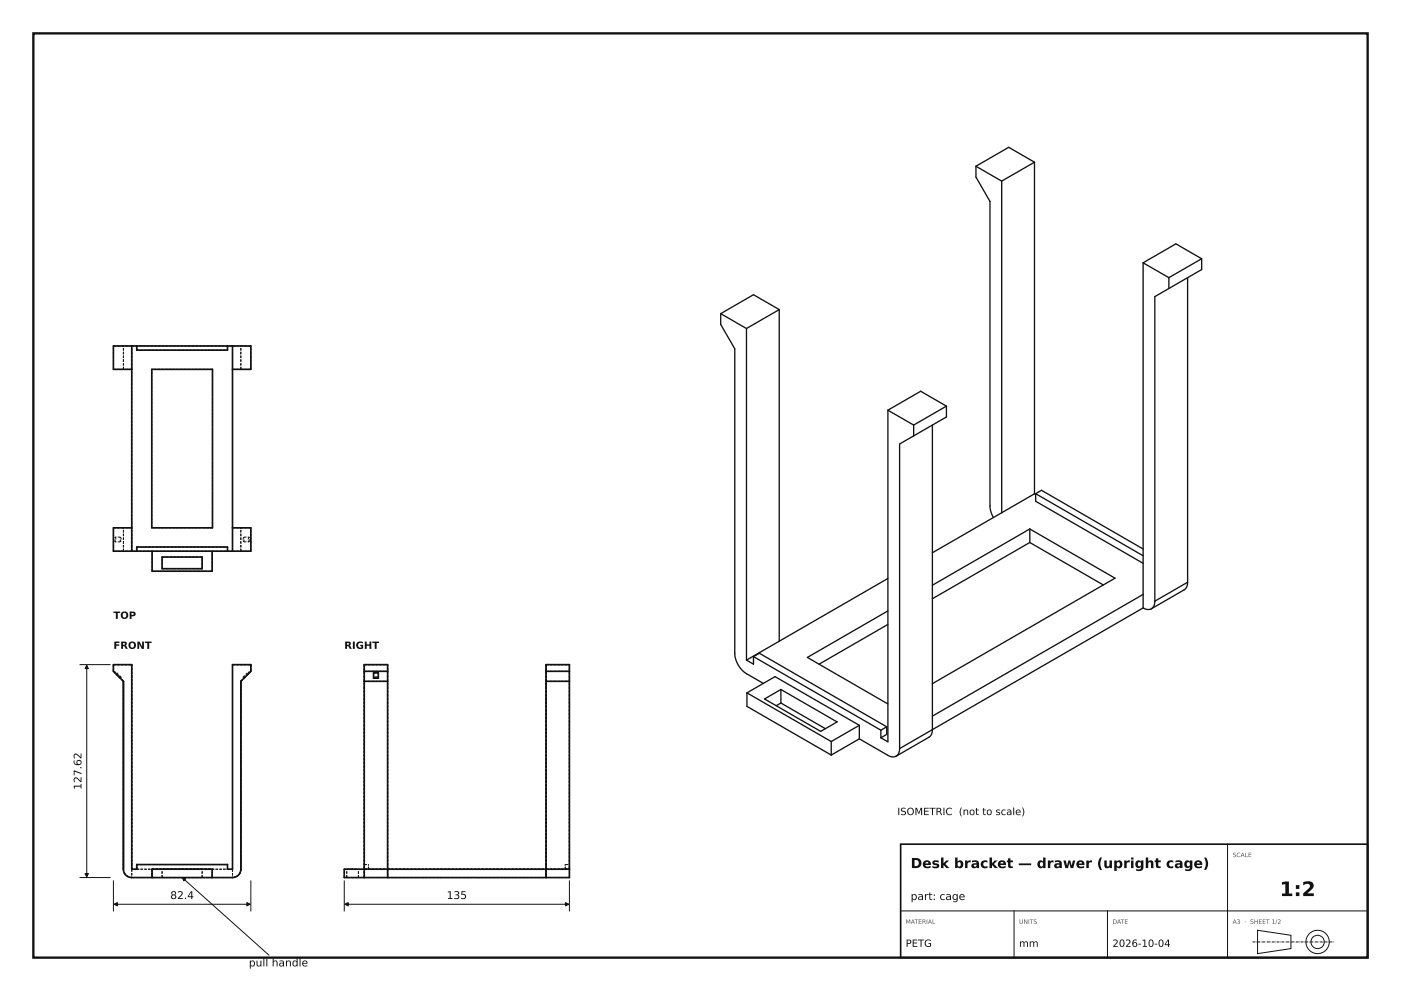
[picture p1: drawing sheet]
<svg xmlns="http://www.w3.org/2000/svg" width="420mm" height="297mm" viewBox="0 0 420 297" stroke-linecap="round" stroke-linejoin="round" font-family="sans-serif">
<path d="M10 10h400v277h-400z" fill="none" stroke="#111" stroke-width=".7" stroke-linecap="butt"/>
<path d="M270 253h140v34h-140z" fill="none" stroke="#111" stroke-width=".49"/>
<g fill="none" stroke="#111" stroke-width=".3">
<path d="M24 199.2h9M26 199.4v63.4M368 253v34M24 263h9M34 264v9M34.2 271h40.8M54.8 263.1l25.8 23.2M75.2 264v9M103.2 264v9M103.4 271h67.1M170.7 264v9M270 273h140"/>
<path d="M304 273v14M332 273v14M377 278.8l10 1.5v4l-10 1.5z"/>
<circle cx="395" cy="282.3" r="2"/>
<circle cx="395" cy="282.3" r="3.5"/>
</g>
<g fill="none" stroke="#111" stroke-width=".5">
<path d="M39.5 110.7h-5.5v-7h41.2v7h-5.5M39.5 103.7v61.5M41 103.7v1.2h27.2v-1.2M45.5 110.7h18.2v47.5h-18.2zM69.7 103.7v61.5M39.5 158.2h-5.5v7h41.2v-7h-5.5M41 165.2v-1.3h27.2v1.3M45.6 165.2v6h18v-6M48.6 166.9h12v3.5h-12zM34 199.2h5.5v61.3h1.5v-1.4h27.2v1.4h1.5v-61.3h5.5v2l-3 3v56.3l-.3 1.3-1 .9-1.2 .3h-30.3l-1.2-.3-.9-.9-.3-1.3v-56.3l-3-3zM109.2 204.2h7M109.2 201.2h7"/>
<path d="M112 203.2l.6-.2 .8 .2M112 203.2h1.4M112 203.2v-1.5h1.4v1.5M163.7 204.2h7M163.7 201.2h7M45.6 263v-2.5h18v2.5M103.2 260.5h67.5v2.5h-67.5zM109.2 263v-63.8h7v63.8M170.7 260.5v-61.3h-7v63.8"/>
</g>
<g fill="none" stroke="#111" stroke-width=".3" stroke-dasharray=".7 .4" stroke-linecap="butt">
<path d="M34 110.7v-7M37 103.7h-3M37 110.7v-7M37 110.7h-3M39.5 103.7h30.2M39.5 110.7v-7M39.5 103.7h-2.5M39.5 110.7h-2.5M41 104.9h27.2M41 104.9v-1.2M63.7 110.7h-18.2M68.2 104.9v-1.2"/>
<path d="M69.7 110.7v-7M69.7 110.7h2.5M69.7 103.7h2.5M72.2 110.7v-7M75.2 103.7h-3M75.2 110.7h-3M75.2 110.7v-7M37 158.2h-3M39.5 158.2h-2.5M39.5 158.2v-47.5M45.5 158.2v-47.5M63.7 158.2v-47.5"/>
<path d="M63.7 158.2h-18.2M69.7 158.2v-47.5M69.7 158.2h2.5M75.2 158.2h-3M34 165.2v-7M34.5 162.4v-1.4M34.5 161l.3 .6-.3 .8M36.1 162.4v-1.4M36.1 161h-1.6M36.1 162.4h-1.6M36.1 161l.2 .6-.2 .8M37 165.2v-7"/>
<path d="M37 165.2h-3M39.5 165.2h-2.5M39.5 165.2h6.1M39.5 165.2v-7M41 165.2v-1.3M41 163.9h27.2M45.6 165.2h18M45.6 171.2v-6M45.6 171.2h18M48.6 170.4v-3.5M60.6 166.9h-12M60.6 170.4v-3.5"/>
<path d="M60.6 170.4h-12M63.6 165.2h6.1M63.6 171.2v-6M68.2 165.2v-1.3M69.7 165.2h2.5M69.7 165.2v-7M72.2 165.2v-7M73.1 162.4v-1.4M73.1 162.4h1.6M73.1 161h1.6M73.1 161l-.2 .6 .2 .8M74.7 162.4v-1.4"/>
<path d="M74.7 161l-.3 .6 .3 .8M75.2 165.2h-3M75.2 165.2v-7M34 199.2h5.5M69.7 199.2h5.5M75.2 199.2v2M109.2 199.2h7M163.7 199.2h7M34 201.2v-2M34.5 201.7l.3-.3M34.8 201.4l-.3 .3M36.1 203.2l-1.6-1.5"/>
<path d="M36.1 203.2l.2-.2M36.3 203l-.2 .2M36.3 203l-1.5-1.6M37 204.2l-3-3M72.2 204.2v56.3M72.9 203l.2 .2M72.9 203l1.5-1.6M73.1 203.2l1.6-1.5M73.1 203.2l-.2-.2M74.4 201.4l.3 .3M74.7 201.7l-.3-.3M75.2 201.2l-3 3"/>
<path d="M109.2 201.2h7M109.2 201.2v-2M109.2 204.2h7M109.2 204.2v-3M112 203.2h1.4M112 201.7h1.4M112 203.2v-1.5M113.4 203.2v-1.5M113.4 203.2l-.6-.2-.8 .2M113.4 201.7l-.6-.3-.8 .3M116.2 201.2v-2M116.2 204.2v-3"/>
<path d="M163.7 204.2v-3M163.7 201.2v-2M163.7 204.2h7M163.7 201.2h7M170.7 204.2v-3M170.7 201.2v-2M41 259.1h27.2M109.2 259.1h1.2M169.5 259.1h1.2M37 260.5v-56.3M39.5 263l-.9-.2-.9-.5-.5-.9-.2-.9M39.5 260.5v2.5"/>
<path d="M39.5 260.5v-61.3M39.5 263h30.2M41 260.5h27.2M41 260.5h-1.5M41 260.5v-1.4M45.5 260.5h18.2M45.5 260.5v2.5M45.6 263v-2.5M45.6 260.5h18M48.6 263v-2.5M60.6 263h-12M60.6 260.5h-12"/>
<path d="M60.6 263v-2.5M63.6 263v-2.5M63.7 263h-18.2M63.7 260.5v2.5M68.2 260.5v-1.4M69.7 263l.9-.2 .9-.5 .5-.8 .2-1M69.7 260.5v-61.3M69.7 260.5h-1.5M69.7 260.5v2.5M103.2 263h6M103.2 263v-2.5M103.2 260.5h6"/>
<path d="M103.9 263h3.5M103.9 260.5h3.5M103.9 263v-2.5M107.4 263v-2.5M109.2 263v-2.5M109.2 260.5v-61.3M109.2 260.5v-1.4M109.2 260.5v-56.3M109.2 260.5h7M109.2 263h7M109.2 260.5h1.2M110.4 260.5v-1.4"/>
<path d="M116.2 260.5v-56.3M116.2 263v-2.5M116.2 260.5v2.5M116.2 260.5v-61.3M116.2 263h47.5M116.2 260.5h47.5M163.7 263h7M163.7 260.5h7M163.7 260.5v2.5M163.7 263v-2.5M163.7 260.5v-61.3M163.7 260.5v-56.3"/>
<path d="M169.5 260.5h1.2M169.5 260.5v-1.4M170.7 263v-2.5M170.7 260.5v-56.3M170.7 260.5v-61.3M170.7 260.5v-1.4"/>
</g>
<g fill="none" stroke="#111" stroke-width=".4">
<path d="M292.6 49.8v3.3l4.2 7.3v91.2l.2 1.7 .8 1.8M292.6 49.8l7.7 4.5M300.3 54.3v99.4M310.1 48.6l-7.7-4.5-9.8 5.7M310.1 48.6v99.4M310.1 48.6l-9.8 5.7M342.7 78.8v103.4M342.7 78.8l7.7 4.4M360.2 77.5l-7.7-4.4-9.8 5.7M360.2 77.5v3.3l-14 8.1v91.3M360.2 77.5l-9.8 5.7M216.1 94v3.2l4.2 7.3v91.3a7.8 7.8 0 0 0 3.5 6.1l5 2.9"/>
<path d="M216.1 94l7.7 4.5M223.8 98.5v99.3M233.6 92.8l-7.7-4.5-9.8 5.7M233.6 92.8l-9.8 5.7M233.6 92.8v99.4M350.4 83.2v3.3M356 83.2v91.3M266.2 122.9l7.7 4.5M266.2 122.9v99.4l-2.1-1.2M273.9 130.6l-4.2 2.5v91.2M273.9 127.4v3.2M279.5 127.4v91.3"/>
<path d="M283.7 121.7l-7.7-4.4-9.8 5.6M283.7 121.7v3.3l-9.8 5.6M283.7 121.7l-9.8 5.7M308.7 158.5l-29.2 16.9M308.7 158.5l25.6 14.8-54.8 31.6M308.7 158.5v4.1M310.1 148l.4 .2M310.1 148l-30.6 17.7M310.5 148v2.2l32.2 18.6M310.5 148l1.7-1.1 30.5 17.6M310.5 148l32.2 18.6M266.2 173.4l-42.4 24.4"/>
<path d="M308.7 162.6l22.1 12.7M308.7 162.6l-29.2 16.8M342.7 178.1l-63.2 36.5M356 174.5a2.58 2.58 0 0 1-1 2.3l-9.8 5.6M356 174.5l-9.8 5.7M225.9 196.8l38.2 22M225.9 196.8v2.3l-2.1-1.3M225.9 196.8l1.7-1 38.2 22M266.2 187.1l-20.7 12M266.2 183.1l-24.2 13.9 24.2 14M342.7 182.2a2.58 2.58 0 0 0 2.5 .2M342.7 182.2l-63.2 36.5"/>
<path d="M346.2 180.2a2.58 2.58 0 0 1-1 2.2M223.9 207.6l8.4-4.8 25.3 14.6M223.9 207.6v4.1l25.3 14.6M223.9 207.6l25.3 14.6M229.2 209.5l4.9-2.9 16.8 9.8-4.9 2.8zM234.1 210.7l-1.4 .8M234.1 210.7l13.3 7.7M234.1 206.6v4.1M257.6 217.4v4M257.6 217.4l-8.4 4.8M264.1 218.8v2.3M265.8 217.8v2.3l-1.7 1"/>
<path d="M265.8 217.8l-1.7 1M279.5 218.7a2.58 2.58 0 0 1-1 2.2l-9.8 5.7M279.5 218.7l-9.8 5.6M249.2 222.2v4.1M257.6 221.4l8.6 5a2.58 2.58 0 0 0 2.5 .2M257.6 221.4l-8.4 4.9M269.7 224.3a2.58 2.58 0 0 1-1 2.3"/>
</g>
<path d="M375.5 282.3h24.5" fill="none" stroke="#111" stroke-width=".3" stroke-dasharray=".9 .2 .1 .2" stroke-linecap="butt"/>
<g fill="#111" stroke="#111" stroke-width=".3">
<path d="M74 270.5l1 .5-1 .5z"/>
<path d="M34.2 271l1-.5v1z"/>
<path d="M26 199.4l.5 1h-1z"/>
<path d="M25.5 261.8h1l-.5 1z"/>
<path d="M169.5 270.5l1 .5-1 .5z"/>
<path d="M103.4 271l1-.5v1z"/>
<path d="M54.8 263.1l.9 .3-.6 .6z"/>
</g>
<text font-size="6" fill="#111" x="383.6" y="268.6">1:2</text>
<text font-size="4.2" fill="#111" x="273" y="260.2">Desk bracket — drawer (upright cage)</text>
<g font-size="3.2" fill="#111">
<text x="24.4" y="236.7" transform="rotate(-90 24.4 236.7)">127.62</text>
<text x="51" y="269.4">82.4</text>
<text x="133.9" y="269.4">135</text>
<text x="273" y="269.7">part: cage</text>
<text x="74.6" y="289.6">pull handle</text>
</g>
<g font-size="3" fill="#111">
<text x="34" y="185.5">TOP</text>
<text x="34" y="194.5">FRONT</text>
<text x="103.2" y="194.5">RIGHT</text>
<text x="269" y="244.3">ISOMETRIC (not to scale)</text>
<text x="271.5" y="283.8">PETG</text>
<text x="305.5" y="283.8">mm</text>
<text x="333.5" y="283.8">2026-10-04</text>
</g>
<g font-size="1.8" fill="#555">
<text x="369.5" y="256.9">SCALE</text>
<text x="271.5" y="276.9">MATERIAL</text>
<text x="305.5" y="276.9">UNITS</text>
<text x="333.5" y="276.9">DATE</text>
<text x="369.5" y="276.9">A3 · SHEET 1/2</text>
</g>
</svg>
